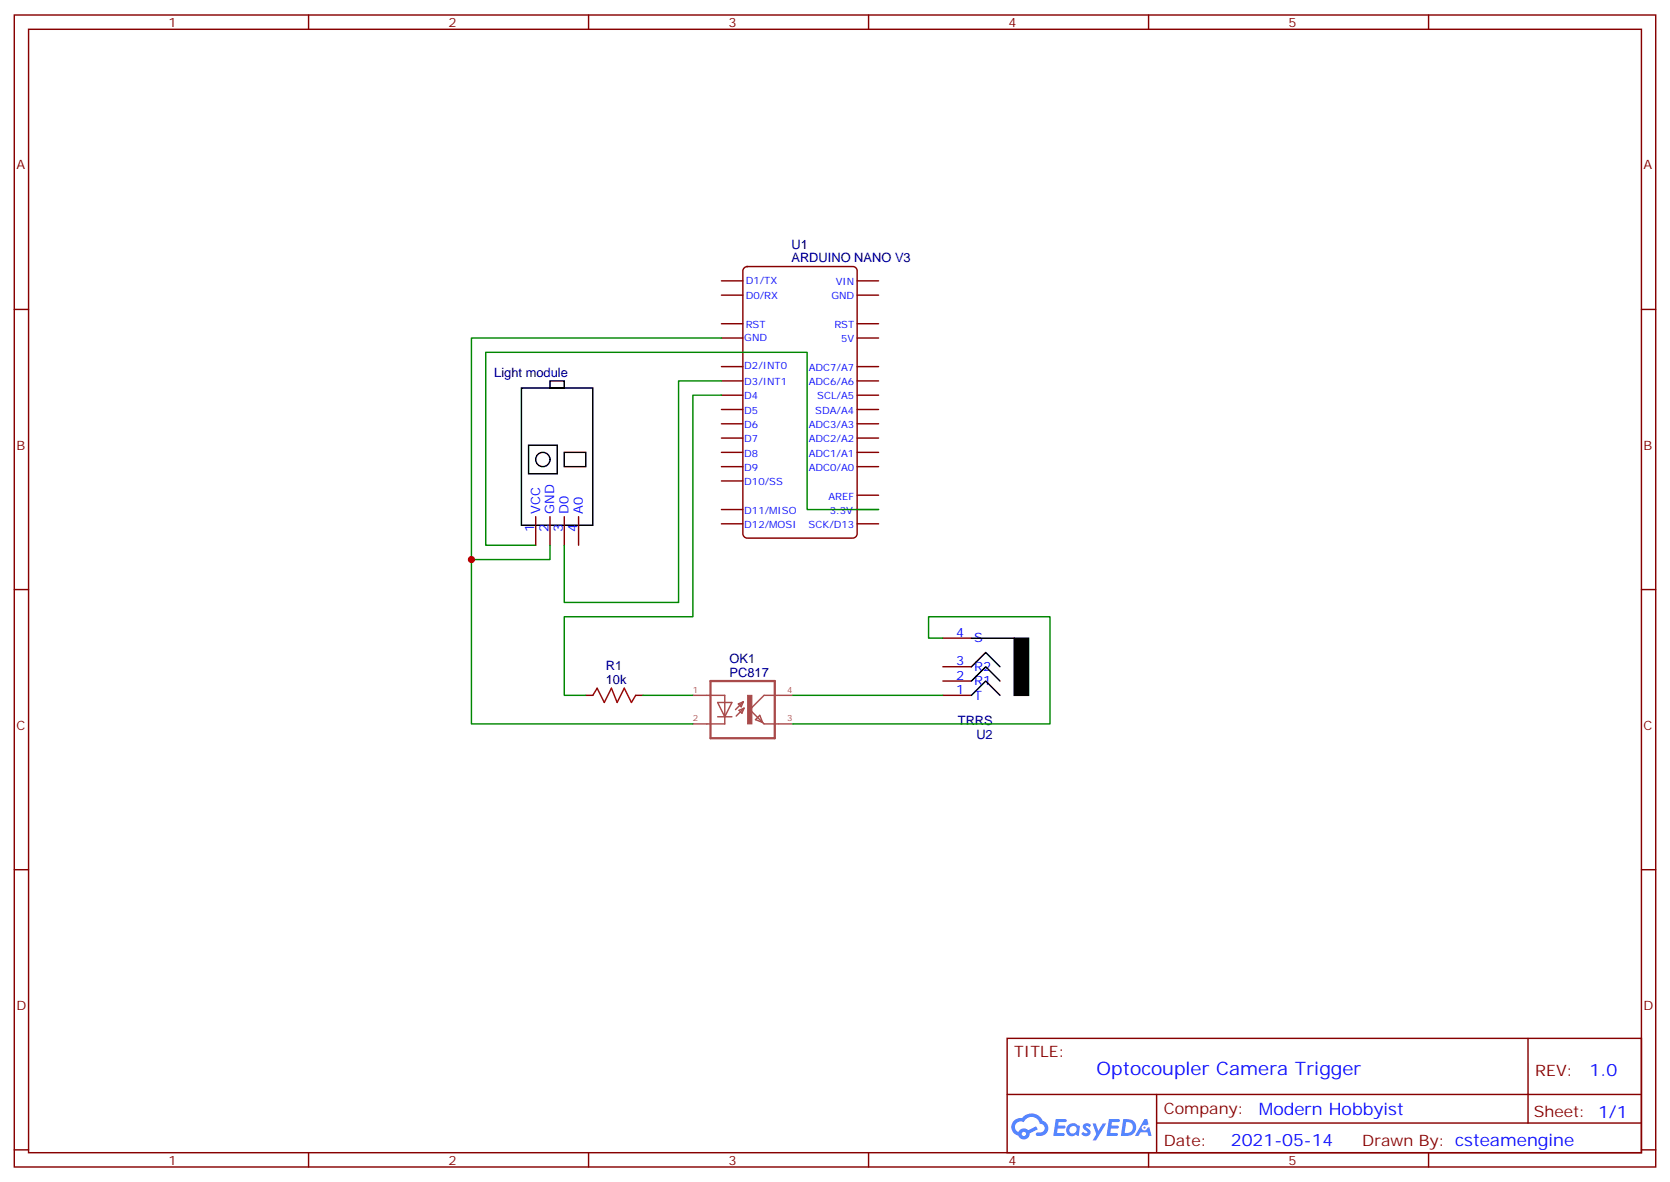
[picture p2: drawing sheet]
<svg xmlns="http://www.w3.org/2000/svg" width="412mm" height="292mm" viewBox="0 0 412 292" stroke-linecap="round" stroke-linejoin="round" font-family="sans-serif">
<g fill="none" stroke="#870000" stroke-width=".35">
<path d="M3.5 3.7h405.4v284.3h-405.4zM7.1 7.2h398.2v277.3h-398.2zM76.2 3.7v3.5M145.3 3.7v3.5M214.5 3.7v3.5M283.6 3.7v3.5M352.8 3.7v3.5M3.5 76.4h3.6M405.3 76.4h3.6M3.5 145.5h3.6M405.3 145.5h3.6M3.5 214.7h3.6"/>
<path d="M405.3 214.7h3.6M248.7 256.3h156.6v28.2h-156.6zM377.3 256.3v20.9M248.7 270.1h156.5M285.6 277.2h119.6M285.6 270.1v14.2M3.5 283.8h3.6M76.2 284.5v3.5M145.3 284.5v3.5M214.5 284.5v3.5M283.6 284.5v3.5M352.8 284.5v3.5"/>
<path d="M405.3 283.8h3.6"/>
</g>
<g fill="#5487ff">
<path d="M267.7 277.5a1.22 1.22 0 0 1 1.7 .2l-.4 .6a.47 .47 0 0 0-.3-.4 .47 .47 0 0 0-.5 .2v.1a1.3 1.3 0 0 1 1 1.7 1.39 1.39 0 0 1-2.2 0l.5-.6 .7 .5a.29 .29 0 0 0 .3-.3 .29 .29 0 0 0-.2-.3 1.04 1.04 0 0 1-.6-1.7z"/>
<path d="M260.7 276.2h2.4a.37 .37 0 0 1 .3 .4 .37 .37 0 0 1-.3 .4h-1.7l-.1 .8h1.5l.3 .4-.3 .4h-1.6l-.2 1.1 1.6-.1a.36 .36 0 0 1 .3 .4 .36 .36 0 0 1-.3 .4h-2.5z"/>
<path d="M273.8 276.2h2.4a.37 .37 0 0 1 .4 .4 .37 .37 0 0 1-.4 .4h-1.6l-.2 .8h1.6l.3 .4-.4 .4-1.6-.1-.1 1.1h1.5a.36 .36 0 0 1 .4 .4 .36 .36 0 0 1-.4 .4h-2.4z"/>
<path d="M282.6 276.2h.7l.3 1.3-.6 .3a.69 .69 0 0 0-1 .3 .69 .69 0 0 0 .4 .9 .69 .69 0 0 0 .9-.6l.5-.2 .6 2.2h-.8l-.2-.9h-1.8l-.5 .9h-.8z"/>
<path d="M269.8 277.3h.8l.6 1.8 1.1-1.8h.9l-2.6 4.2h-.8l.9-1.5z"/>
<path d="M277.4 276.2l-.6 4.2h1.3a2.11 2.11 0 0 0 2.5-2.1 2.11 2.11 0 0 0-2.5-2.1zM278.1 277a1.39 1.39 0 0 1 1.7 1.4 1.39 1.39 0 0 1-1.8 1.2h-.3z"/>
<path d="M263.7 277.8a1.47 1.47 0 0 0-.1 2.1 1.47 1.47 0 0 0 2.1 .1l.7 .4 .3-2.3-.2-.3h-.4a1.49 1.49 0 0 0-2.4 0zM264.4 278.2a.92 .92 0 0 1 1.5 .5 .92 .92 0 0 1-1.3 1.1 .9 .9 0 0 1-.2-1.6z"/>
<path d="M250.4 276.6a2.18 2.18 0 0 0 1.1 3.7 1.44 1.44 0 0 0 1.6 .9 1.44 1.44 0 0 0 1.2-1.4l2-1.1-.5-.7-1.9 1a1.47 1.47 0 0 0-2.4 .4 1.39 1.39 0 0 1-.7-1.9 1.39 1.39 0 0 1 2-.5 2.12 2.12 0 0 1 2.2-1.3 2.12 2.12 0 0 1 1.9 1.7 1.07 1.07 0 0 1 1.1 1 1.07 1.07 0 0 1-1 1.1h-.7a.43 .43 0 0 0-.5 .4 .43 .43 0 0 0 .4 .5 1.98 1.98 0 0 0 2.5-1.2 1.98 1.98 0 0 0-1.2-2.6 2.98 2.98 0 0 0-5.1-.6l-1.1 .1zM252.3 279.9a.55 .55 0 0 1 1.1 0 .55 .55 0 0 1-1.1 0z"/>
<circle cx="282.6" cy="278.3" r=".26"/>
</g>
<g fill="none" stroke="#870000" stroke-width=".35">
<path d="M178.2 69.3h5.2M178.2 72.8h5.2M178.2 79.9h5.2M183.7 66.2l.8-.4h26.1a1.06 1.06 0 0 1 1.1 1.1v64.9a1.13 1.13 0 0 1-1.1 1h-26.1a1.13 1.13 0 0 1-1.1-1v-64.9zM211.7 69.3h5.3M211.7 72.8h5.3M211.7 79.9h5.3M178.2 83.4h5.2M178.2 90.5h5.2M178.2 94h5.2M178.2 97.5h5.2M211.7 83.4h5.3"/>
<path d="M211.7 90.5h5.3M211.7 94h5.3M211.7 97.5h5.3M178.2 101.1h5.2M178.2 104.6h5.2M178.2 108.1h5.2M178.2 111.7h5.2M178.2 115.2h5.2M178.2 118.7h5.2M211.7 101.1h5.3M211.7 104.6h5.3M211.7 108.1h5.3"/>
<path d="M211.7 111.7h5.3M211.7 115.2h5.3M132.3 127.5v7.1M135.8 127.5v7.1M139.3 127.5v7.1M142.9 127.5v7.1M178.2 125.8h5.2M178.2 129.3h5.2M211.7 125.8h5.3M211.7 129.3h5.3M211.7 122.2h5.3M232.8 157.5h7.1"/>
<path d="M144.6 171.6h1.8M157 171.6h1.7M232.8 171.6h7.1M232.8 168.1h7.1M232.8 164.6h7.1"/>
</g>
<g fill="none" stroke="#000" stroke-width=".35">
<path d="M128.8 95.8h17.6v33.8h-17.6zM135.8 94h3.5v1.8h-3.5zM130.5 109.9h7.1v7h-7.1zM139.3 111.7h5.3v3.5h-5.3zM239.9 157.5h10.6M239.9 164.6l3.5-3.6 3.5 3.6M239.9 168.1l3.5-3.5 3.5 3.5M239.9 171.6l3.5-3.5 3.5 3.5"/>
<circle cx="134.1" cy="113.4" r="1.76"/>
</g>
<path d="M171.1 171.6h7.9v7.1h-7.9M177.2 173.4h3.5l-1.7 3.5zM177.2 176.9h3.5M182.3 173.7l1.3-.5-.6 1.2zM182.5 175.3l1.2-.5-.5 1.2zM183.6 173.2l-2 2M183.7 174.8l-1.9 1.9M187.6 176.6l.7 1.7-1.7-.7zM192.2 171.6h-3.5l-3.5 3.6 3.5 3.5h3.5M192.3 171.6h3.5M192.3 178.7h3.5" fill="none" stroke="#a64a4a" stroke-width=".35"/>
<path d="M175.5 168.1h15.8v14.1h-15.8z" fill="none" stroke="#a64a4a" stroke-width=".56"/>
<path d="M184.6 171.6h1.1v7.1h-1.1z" fill="#a64a4a" stroke="#a64a4a" stroke-width=".25"/>
<path d="M250.5 157.5h3.5v14.1h-3.5z" fill="#000" stroke="#000" stroke-width=".35"/>
<path d="M146.4 171.6l1.1-1.7 1.7 3.5 1.8-3.5 1.4 3.5 1.8-3.5 1.7 3.5 1.1-1.8" fill="none" stroke="#a10000" stroke-width=".35"/>
<path d="M178.2 83.4h-61.8v95.3h54.7M178.2 94h-10.6v54.7h-28.3v-14.1M178.2 97.5h-7.1v54.7h-31.8v19.4h5.3M135.8 134.6v3.5h-19.4M217 125.8h-17.7v-38.8h-79.4v47.6h12.4M232.8 157.5h-3.5v-5.3h30v26.5h-63.5M158.7 171.6h12.4M195.8 171.6h37" fill="none" stroke="#008700" stroke-width=".35"/>
<circle cx="116.4" cy="138.1" r=".88" fill="#c00"/>
<text font-size="4.6" fill="#00f" x="270.8" y="265.3">Optocoupler Camera Trigger</text>
<g font-size="4.2" fill="#00f">
<text x="392.5" y="265.6">1.0</text>
<text x="310.9" y="275.1">Modern Hobbyist</text>
<text x="304" y="282.9">2021-05-14</text>
</g>
<g font-size="3.9" fill="#800">
<text x="250.5" y="260.9">TITLE:</text>
<text x="379.1" y="265.6">REV:</text>
<text x="287.4" y="275.1">Company:</text>
<text x="378.7" y="275.7">Sheet: 1/1</text>
<text x="287.4" y="282.8">Date:</text>
<text x="336.4" y="282.8">Drawn By: csteamengine</text>
</g>
<g font-size="3.2" fill="#800">
<text x="41.6" y="6.7">1</text>
<text x="110.8" y="6.7">2</text>
<text x="179.9" y="6.7">3</text>
<text x="249.1" y="6.7">4</text>
<text x="318.2" y="6.7">5</text>
<text x="4.1" y="41.8">A</text>
<text x="405.9" y="41.8">A</text>
<text x="4.1" y="110.9">B</text>
<text x="405.9" y="110.9">B</text>
<text x="4.1" y="180.1">C</text>
<text x="405.9" y="180.1">C</text>
<text x="4.1" y="249.2">D</text>
<text x="405.9" y="249.2">D</text>
<text x="41.6" y="287.5">1</text>
<text x="110.8" y="287.5">2</text>
<text x="179.9" y="287.5">3</text>
<text x="249.1" y="287.5">4</text>
<text x="318.2" y="287.5">5</text>
</g>
<g font-size="3.2" fill="#000080">
<text x="195.4" y="64.7">ARDUINO NANO V3</text>
<text x="195.5" y="61.4">U1</text>
<text x="122.1" y="93">Light module</text>
<text x="149.6" y="165.5">R1</text>
<text x="180.1" y="167">PC817</text>
<text x="180.1" y="163.7">OK1</text>
<text x="149.6" y="168.8">10k</text>
<text x="236.5" y="179">TRRS</text>
<text x="241.1" y="182.4">U2</text>
</g>
<g font-size="3.2" fill="#00f">
<text x="131.9" y="131.3" transform="rotate(-90 131.9 131.3)">1</text>
<text x="133.3" y="126.8" transform="rotate(-90 133.3 126.8)">VCC</text>
<text x="135.5" y="131.3" transform="rotate(-90 135.5 131.3)">2</text>
<text x="136.9" y="126.8" transform="rotate(-90 136.9 126.8)">GND</text>
<text x="139" y="131.3" transform="rotate(-90 139 131.3)">3</text>
<text x="140.4" y="126.8" transform="rotate(-90 140.4 126.8)">D0</text>
<text x="142.5" y="131.3" transform="rotate(-90 142.5 131.3)">4</text>
<text x="143.9" y="126.8" transform="rotate(-90 143.9 126.8)">A0</text>
<text x="236.1" y="157.2">4</text>
<text x="240.6" y="158.6">S</text>
<text x="236.1" y="167.7">2</text>
<text x="236.1" y="164.2">3</text>
<text x="240.6" y="165.6">R2</text>
<text x="236.1" y="171.3">1</text>
<text x="240.6" y="172.7">T</text>
<text x="240.6" y="169.2">R1</text>
</g>
<g font-size="2.5" fill="#00f">
<text x="184.1" y="70">D1/TX</text>
<text x="206.4" y="70.4">VIN</text>
<text x="184.1" y="73.9">D0/RX</text>
<text x="205.3" y="73.9">GND</text>
<text x="184.1" y="81">RST</text>
<text x="206" y="81">RST</text>
<text x="183.8" y="84.1">GND</text>
<text x="207.7" y="84.5">5V</text>
<text x="183.8" y="91.2">D2/INT0</text>
<text x="183.8" y="95.1">D3/INT1</text>
<text x="199.7" y="95.1">ADC6/A6</text>
<text x="199.7" y="91.5">ADC7/A7</text>
<text x="183.8" y="98.6">D4</text>
<text x="201.8" y="98.6">SCL/A5</text>
<text x="183.8" y="102.1">D5</text>
<text x="183.8" y="105.7">D6</text>
<text x="199.7" y="105.7">ADC3/A3</text>
<text x="201.3" y="102.1">SDA/A4</text>
<text x="183.8" y="109.2">D7</text>
<text x="183.8" y="112.7">D8</text>
<text x="199.7" y="112.7">ADC1/A1</text>
<text x="199.7" y="109.2">ADC2/A2</text>
<text x="183.8" y="116.2">D9</text>
<text x="183.8" y="119.8">D10/SS</text>
<text x="199.7" y="116.2">ADC0/A0</text>
<text x="204.6" y="123.3">AREF</text>
<text x="183.8" y="126.8">D11/MISO</text>
<text x="183.8" y="130.4">D12/MOSI</text>
<text x="199.7" y="130.4">SCK/D13</text>
<text x="204.9" y="126.8">3.3V</text>
</g>
<g font-size="2.1" fill="#a54b4b">
<text x="171.1" y="170.9">1</text>
<text x="194.3" y="170.9">4</text>
<text x="171.1" y="178">2</text>
<text x="194.3" y="178">3</text>
</g>
</svg>
